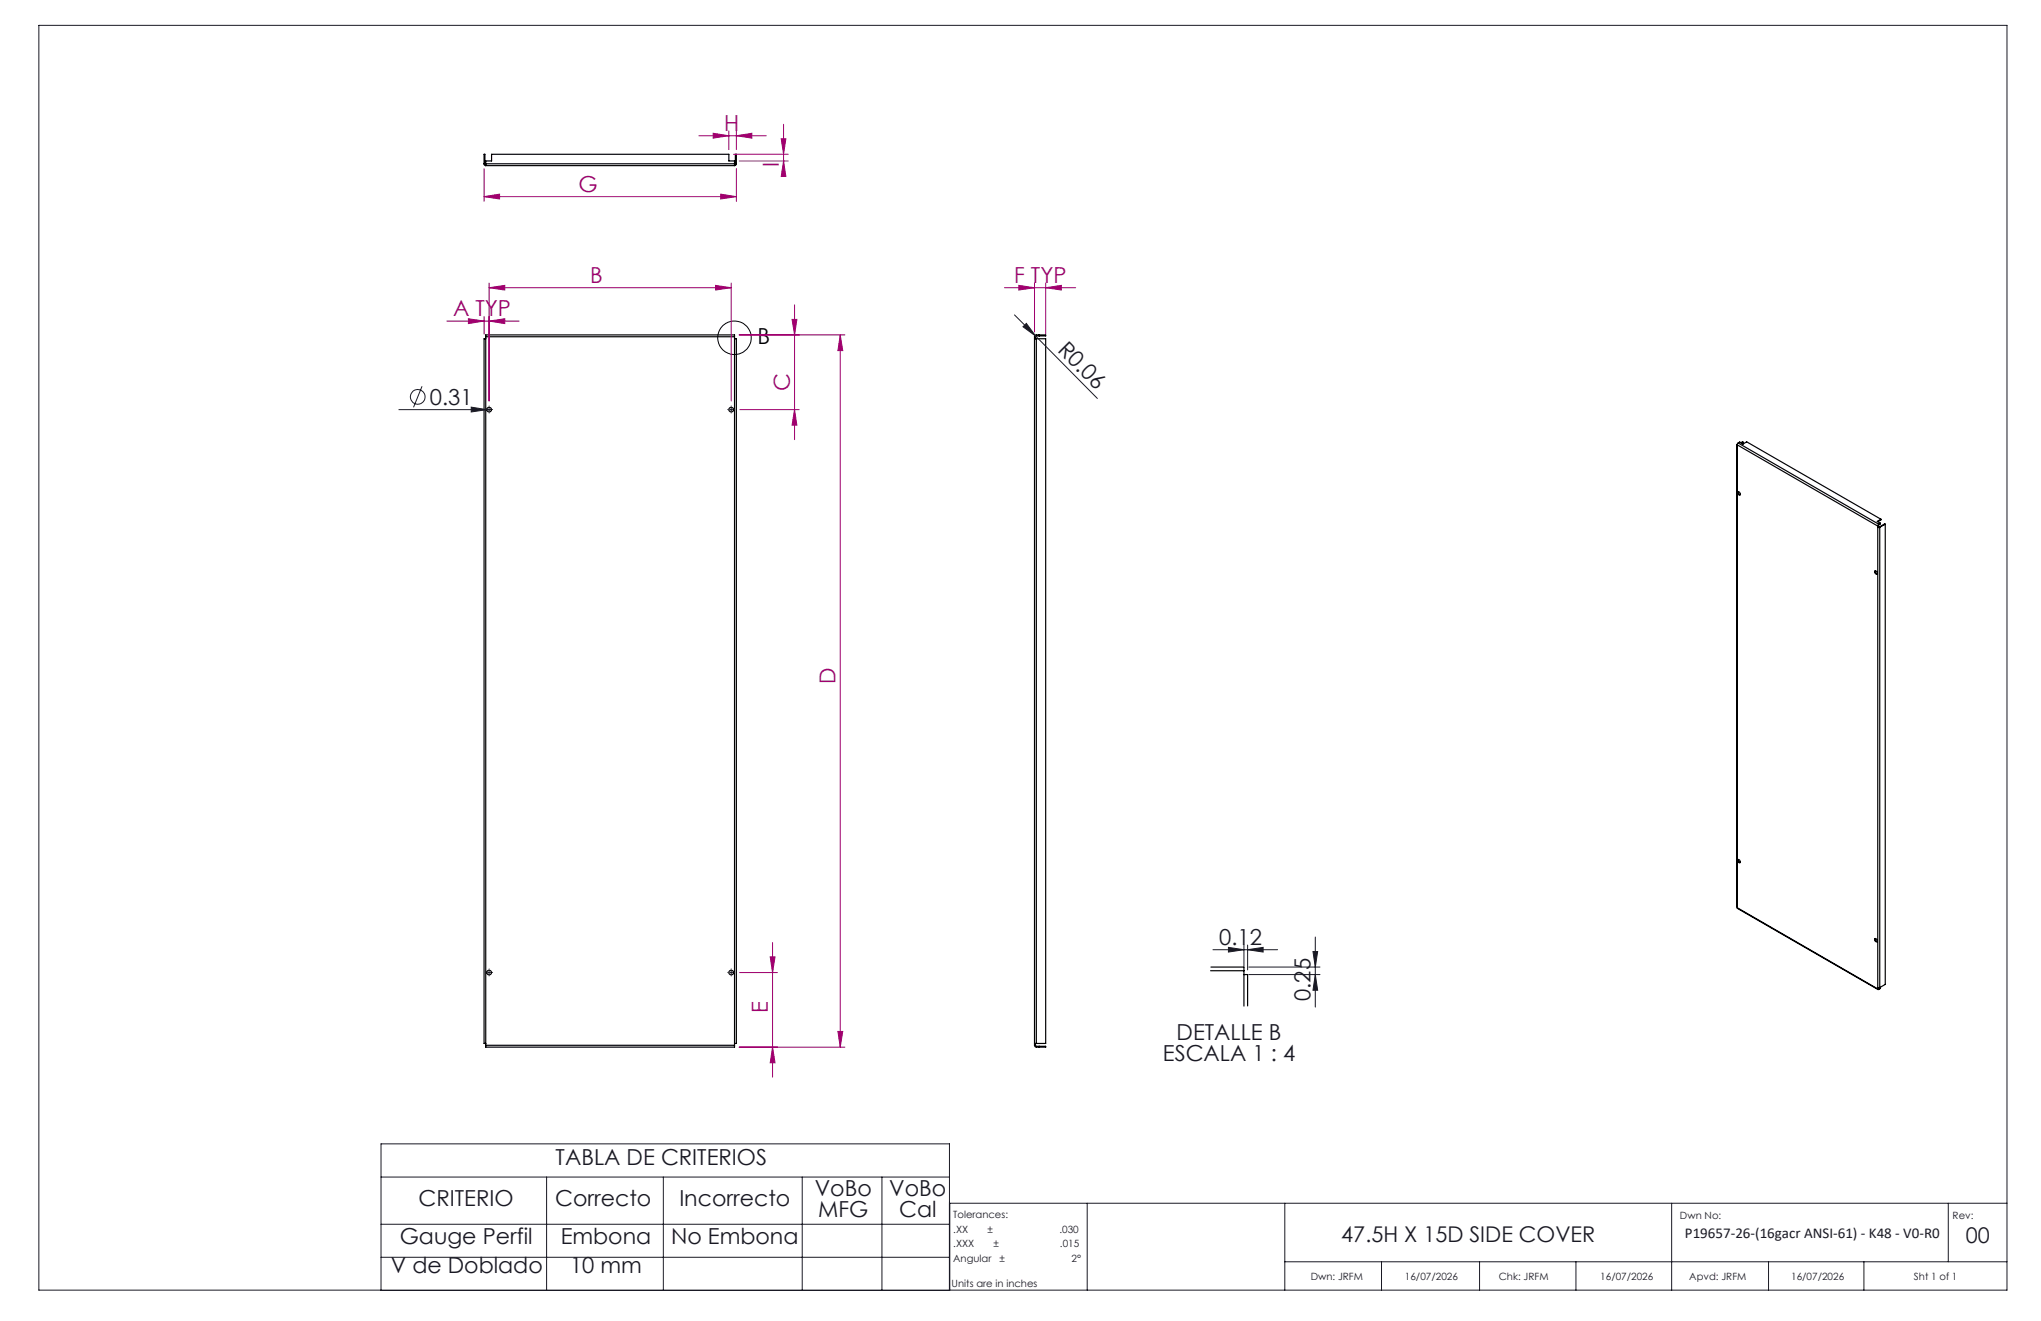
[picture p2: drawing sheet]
<svg xmlns="http://www.w3.org/2000/svg" width="432mm" height="279mm" viewBox="0 0 432 279" stroke-linecap="round" stroke-linejoin="round" font-family="sans-serif">
<g fill="none" stroke="#191924" stroke-width=".21">
<path d="M8.2 5.4h416.4v267.5h-416.4zM214.6 66.6l4.5 4.5M216.4 69.1l.7-.7 2 2.7zM219.1 71.1l13.1 13.2M84.4 86.6h19.6M89.3 81.7l-1.8 4.4M99.7 86.1l3.3 .5-3.3 .5zM103.5 86.3v.7M154.4 86.6h.6M154.7 86.3v.7M263.2 199.9v4.4M263.9 199.9v5.2"/>
<path d="M278.3 198.2v14.8M103.2 205.7h.6M103.5 205.4v.6M154.4 205.7h.6M154.7 205.4v.6M256.6 200.9h13.7M259.9 200.4l3.3 .5-3.3 .5zM263.9 200.9l3.3-.5v1zM264.2 206.1h15.1M264.2 204.5h15.1M277.8 201.3h1l-.5 3.2zM278.3 206.1l.5 3.3h-1z"/>
<path d="M80.6 241.9h120.3v31h-120.3zM80.6 249h120.3M80.6 258.9h120.3M115.6 249v23.9M140.3 249v23.9M169.7 249v23.9M186.6 249v23.9M230 254.5v18.4M271.8 254.5v18.4M353.7 254.5v18.4M412.2 254.5v12.4M424.6 254.5h-223.7v18.4"/>
<path d="M80.6 265.9h120.3M271.8 266.9h152.8M292.3 266.9v6M313 266.9v6M333.4 266.9v6M374.2 266.9v6M394.3 266.9v6"/>
<circle cx="88.4" cy="83.9" r="1.56"/>
</g>
<g fill="none" stroke="#000" stroke-width=".25">
<path d="M102.4 34.6v.3l.4 .1M102.4 34.6v-2h.2v2M102.4 34.6h.2M102.6 34.6l.2 .3M102.8 34.6v.4M102.8 34.6v-.6h1.2v-1.4h50.2v1.4h1.2v.6M102.8 34.6h52.6M102.8 35h52.6M155.4 34.6v.4M155.4 34.9l.2-.2v-2.1h.2v2l-.4 .4M102.8 71.2v-.4h52.6v.4M102.8 71.6h-.4v149.1h.4"/>
<path d="M102.8 71.2h52.6M102.8 71.2v149.9M155.4 71.6h.4v149.1h-.4M155.4 71.2v149.9M218.9 71.6h.4M218.9 71.2v150l.3 .3h2v-.2h-2l-.2-.2v-.4M218.9 71.2h.1M219 71.2v.4M219.3 70.8l-.4 .4M219.3 71l-.3 .2M219.3 70.8h1.9v.2h-1.9M219.3 70.8v.2"/>
<path d="M219.3 71.6v149.1M219.3 71.6h1.9v149.1h-1.9M219.9 70.8v.2M367.4 94.2l.1 97.5M367.5 94.1l-.1 .1 .1 .1M367.5 94.1l29.8 17.2M367.5 94.1v97.9M367.7 93.7l-.2 .4M367.7 93.7l29.8 17.2M367.7 93.7l.4-.2 .7 .4M368.8 93.9l.7-.4 28.4 16.3M368.8 93.5v.4"/>
<path d="M368.8 93.5l-.4 .2M368.8 93.5l-.5 .1M367.7 104.1a.34 .34 0 0 1 .4 .2 .34 .34 0 0 1-.2 .4l-.2-.2zM367.8 104v.4l.4 .3M397.3 111.3v97.9M397.4 111.5h-.1h.4M397.4 111.2l-.1 .1M397.4 111.2v.3M397.5 110.9l-.2 .4M397.5 111l-.1 .2M397.5 110.9v.1M397.7 111.5v97.4"/>
<path d="M397.8 110.7l-.3 .2M397.8 110.7l-.3 .3M397.9 109.8l-.7 .5 .6 .4M397.9 109.8v.2l-.6 .3M398.9 110.9l-.2-.1-1.3 .7M398.9 110.9l-1.2 .6M398.9 110.9v97.3l-1.2 .7M396.7 120.8a.36 .36 0 0 1 .4 .2 .36 .36 0 0 1-.2 .4l-.2-.2zM396.7 120.7l.1 .4 .3 .3M367.5 192l29.8 17.3M367.5 192l29.8 17.2M367.7 181.8a.42 .42 0 0 1 .4 .2 .42 .42 0 0 1-.1 .5l-.3-.3z"/>
<path d="M367.8 181.8v.4l.4 .2M396.7 198.5a.4 .4 0 0 1 .4 .2 .4 .4 0 0 1-.1 .5l-.3-.2zM396.7 198.5l.1 .4 .3 .2M256.1 205.3h7.1M256.2 204.5h7v.8M263.2 206.1h.7v6.7M263.2 205.3v7.5M397.3 208.9h.4M397.4 209.1l.1 .1M397.4 208.9v.2M397.7 208.9l.1 .1M397.8 209l-.4 .3-.1-.1"/>
<path d="M397.8 209l-.3 .2M102.8 221.1v.4h52.6v-.4M102.8 221.1h52.6M218.9 220.7h.4M219.9 221.3v.2"/>
<circle cx="103.5" cy="86.6" r=".49"/>
<circle cx="154.7" cy="86.6" r=".49"/>
<circle cx="103.5" cy="205.7" r=".49"/>
<circle cx="154.7" cy="205.7" r=".49"/>
</g>
<circle cx="155.4" cy="71.5" r="3.5" fill="none" stroke="#000" stroke-width=".21"/>
<g fill="none" stroke="#a0006e" stroke-width=".21">
<path d="M102.4 35.7v6.9M147.8 28.7h14.3M150.9 28.2l3.3 .5-3.3 .5zM154.2 27.7v3.9M155.2 32.6h11.6M155.8 28.7l3.3-.5v1zM155.8 27.7v3.9M155.8 35.7v6.9M156.4 34h10.4M165.3 29.4h1l-.5 3.2zM165.8 34l.5 3.3h-1zM165.8 26.3v10.2"/>
<path d="M102.4 41.6l3.3-.5v1zM102.4 41.6h53.4M103.5 59.9v24.9M152.5 41.1l3.3 .5-3.3 .5zM154.7 59.9v24.9M218.9 59.9v10.3M221.2 59.9v10.8M94.5 67.9h15.3M99.1 67.4l3.3 .5-3.3 .5zM102.4 66.9v3.8M103.5 67.9l3.3-.5v1zM103.5 60.9l3.3-.5v.9z"/>
<path d="M103.5 60.9h51.2M151.4 60.4l3.3 .5-3.3 .4zM156.4 70.8h22.4M167.6 67.6h1l-.5 3.2zM168.1 64.5v28.5M177.8 70.8l.5 3.4h-1zM177.8 70.8v150.7M212.5 60.9h15.1M215.5 60.4l3.4 .5-3.4 .4zM221.2 60.9l3.3-.5v.9zM156.5 86.6h12.6M168.1 86.6l.5 3.3h-1z"/>
<path d="M163.4 199.4v28.4M156.5 205.7h8M162.9 202.4h1.1l-.6 3.3zM177.3 218.2h1l-.5 3.3zM156.4 221.5h22.4M163.4 221.5l.6 3.3h-1.1z"/>
</g>
<g fill="none" stroke="#191924" stroke-width=".21" stroke-dasharray="15.2 1.3 1.3 1.3" stroke-linecap="butt">
<path d="M102.9 86.6h-.2M103.5 86v-.2M103.5 87.2v.2M104.1 86.6h.2M154.1 86.6h-.2M154.7 86v-.2M154.7 87.2v.2M155.3 86.6h.2M102.9 205.7h-.2M103.5 205.1v-.2M103.5 206.3v.2M104.1 205.7h.2"/>
<path d="M154.1 205.7h-.2M154.7 205.1v-.2M154.7 206.3v.2M155.3 205.7h.2"/>
</g>
<g fill="#191924">
<path d="M99.7 86.1l3.3 .5-3.3 .5z"/>
<path d="M216.4 69.1l.7-.7 2 2.7z"/>
<path d="M263.9 200.9l3.3-.5v1zM259.9 200.4l3.3 .5-3.3 .5z"/>
<path d="M278.3 206.1l.5 3.3h-1zM277.8 201.3h1l-.5 3.2z"/>
</g>
<g fill="#a0006e">
<path d="M99.1 67.4l3.3 .5-3.3 .5zM103.5 67.9l3.3-.5v1zM103.5 60.9l3.3-.5v.9zM151.4 60.4l3.3 .5-3.3 .4zM215.5 60.4l3.4 .5-3.4 .4zM221.2 60.9l3.3-.5v.9z"/>
<path d="M102.4 41.6l3.3-.5v1zM152.5 41.1l3.3 .5-3.3 .5zM150.9 28.2l3.3 .5-3.3 .5zM155.8 28.7l3.3-.5v1z"/>
<path d="M165.3 29.4h1l-.5 3.2zM165.8 34l.5 3.3h-1z"/>
<path d="M167.6 67.6h1l-.5 3.2zM168.1 86.6l.5 3.3h-1zM177.8 70.8l.5 3.4h-1zM177.3 218.2h1l-.5 3.3zM162.9 202.4h1.1l-.6 3.3zM163.4 221.5l.6 3.3h-1.1z"/>
</g>
<g font-size="4.7" fill="#a0006e">
<text x="153.2" y="27.7">H</text>
<text x="164.8" y="35.2" transform="rotate(-90 164.8 35.2)">I</text>
<text x="122.4" y="40.5">G</text>
<text x="124.8" y="59.8">B</text>
<text x="214.6" y="59.8">F TYP</text>
<text x="95.9" y="66.9">A TYP</text>
<text x="167.1" y="82.8" transform="rotate(-90 167.1 82.8)">C</text>
<text x="176.8" y="144.6" transform="rotate(-90 176.8 144.6)">D</text>
<text x="162.5" y="214.2" transform="rotate(-90 162.5 214.2)">E</text>
</g>
<text font-size="4.7" x="160.3" y="72.8">B</text>
<g font-size="4.7" fill="#191924">
<text x="223.6" y="74.2" transform="rotate(45 223.6 74.2)">R0.06</text>
<text x="91" y="85.6">0.31</text>
<text x="257.9" y="199.8">0.12</text>
<text x="277.3" y="211.7" transform="rotate(-90 277.3 211.7)">0.25</text>
<text x="248.9" y="219.9">DETALLE B</text>
<text x="246" y="224.4">ESCALA 1 : 4</text>
<text x="117.6" y="246.5">TABLA DE CRITERIOS</text>
<text x="88.6" y="255">CRITERIO</text>
<text x="117.4" y="255">Correcto</text>
<text x="143.7" y="255">Incorrecto</text>
<text x="172.4" y="252.9">VoBo</text>
<text x="173.1" y="257.4">MFG</text>
<text x="188.1" y="253">VoBo</text>
<text x="190.2" y="257.5">Cal</text>
<text x="84.6" y="263.1">Gauge Perfil</text>
<text x="118.6" y="263.1">Embona</text>
<text x="142" y="263.1">No Embona</text>
<text x="82.7" y="269.3">V de Doblado</text>
<text x="120.6" y="269.3">10 mm</text>
</g>
<g font-size="4.6" fill="#191924">
<text x="283.8" y="262.7">47.5H X 15D SIDE COVER</text>
<text x="415.9" y="263">00</text>
</g>
<text font-size="3.2" fill="#191924" x="356.5" y="261.8">P19657-26-(16gacr ANSI-61) - K48 - V0-R0</text>
<g font-size="2.1" fill="#191924">
<text x="201.7" y="257.6">Tolerances:</text>
<text x="355.4" y="257.8">Dwn No:</text>
<text x="413.1" y="257.8">Rev:</text>
<text x="201.7" y="260.7">.XX</text>
<text x="201.7" y="263.9">.XXX</text>
<text x="208.9" y="260.7">±</text>
<text x="210.2" y="263.9">±</text>
<text x="224.1" y="260.7">.030</text>
<text x="224.3" y="263.9">.015</text>
<text x="201.7" y="267">Angular</text>
<text x="211.5" y="267">±</text>
<text x="226.7" y="267">2°</text>
<text x="201.3" y="272.3">Units are in inches</text>
<text x="277.3" y="270.7">Dwn: JRFM</text>
<text x="297.2" y="270.7">16/07/2026</text>
<text x="317.1" y="270.7">Chk: JRFM</text>
<text x="338.6" y="270.7">16/07/2026</text>
<text x="357.4" y="270.7">Apvd: JRFM</text>
<text x="378.9" y="270.7">16/07/2026</text>
<text x="404.9" y="270.7">Sht 1 of 1</text>
</g>
</svg>
